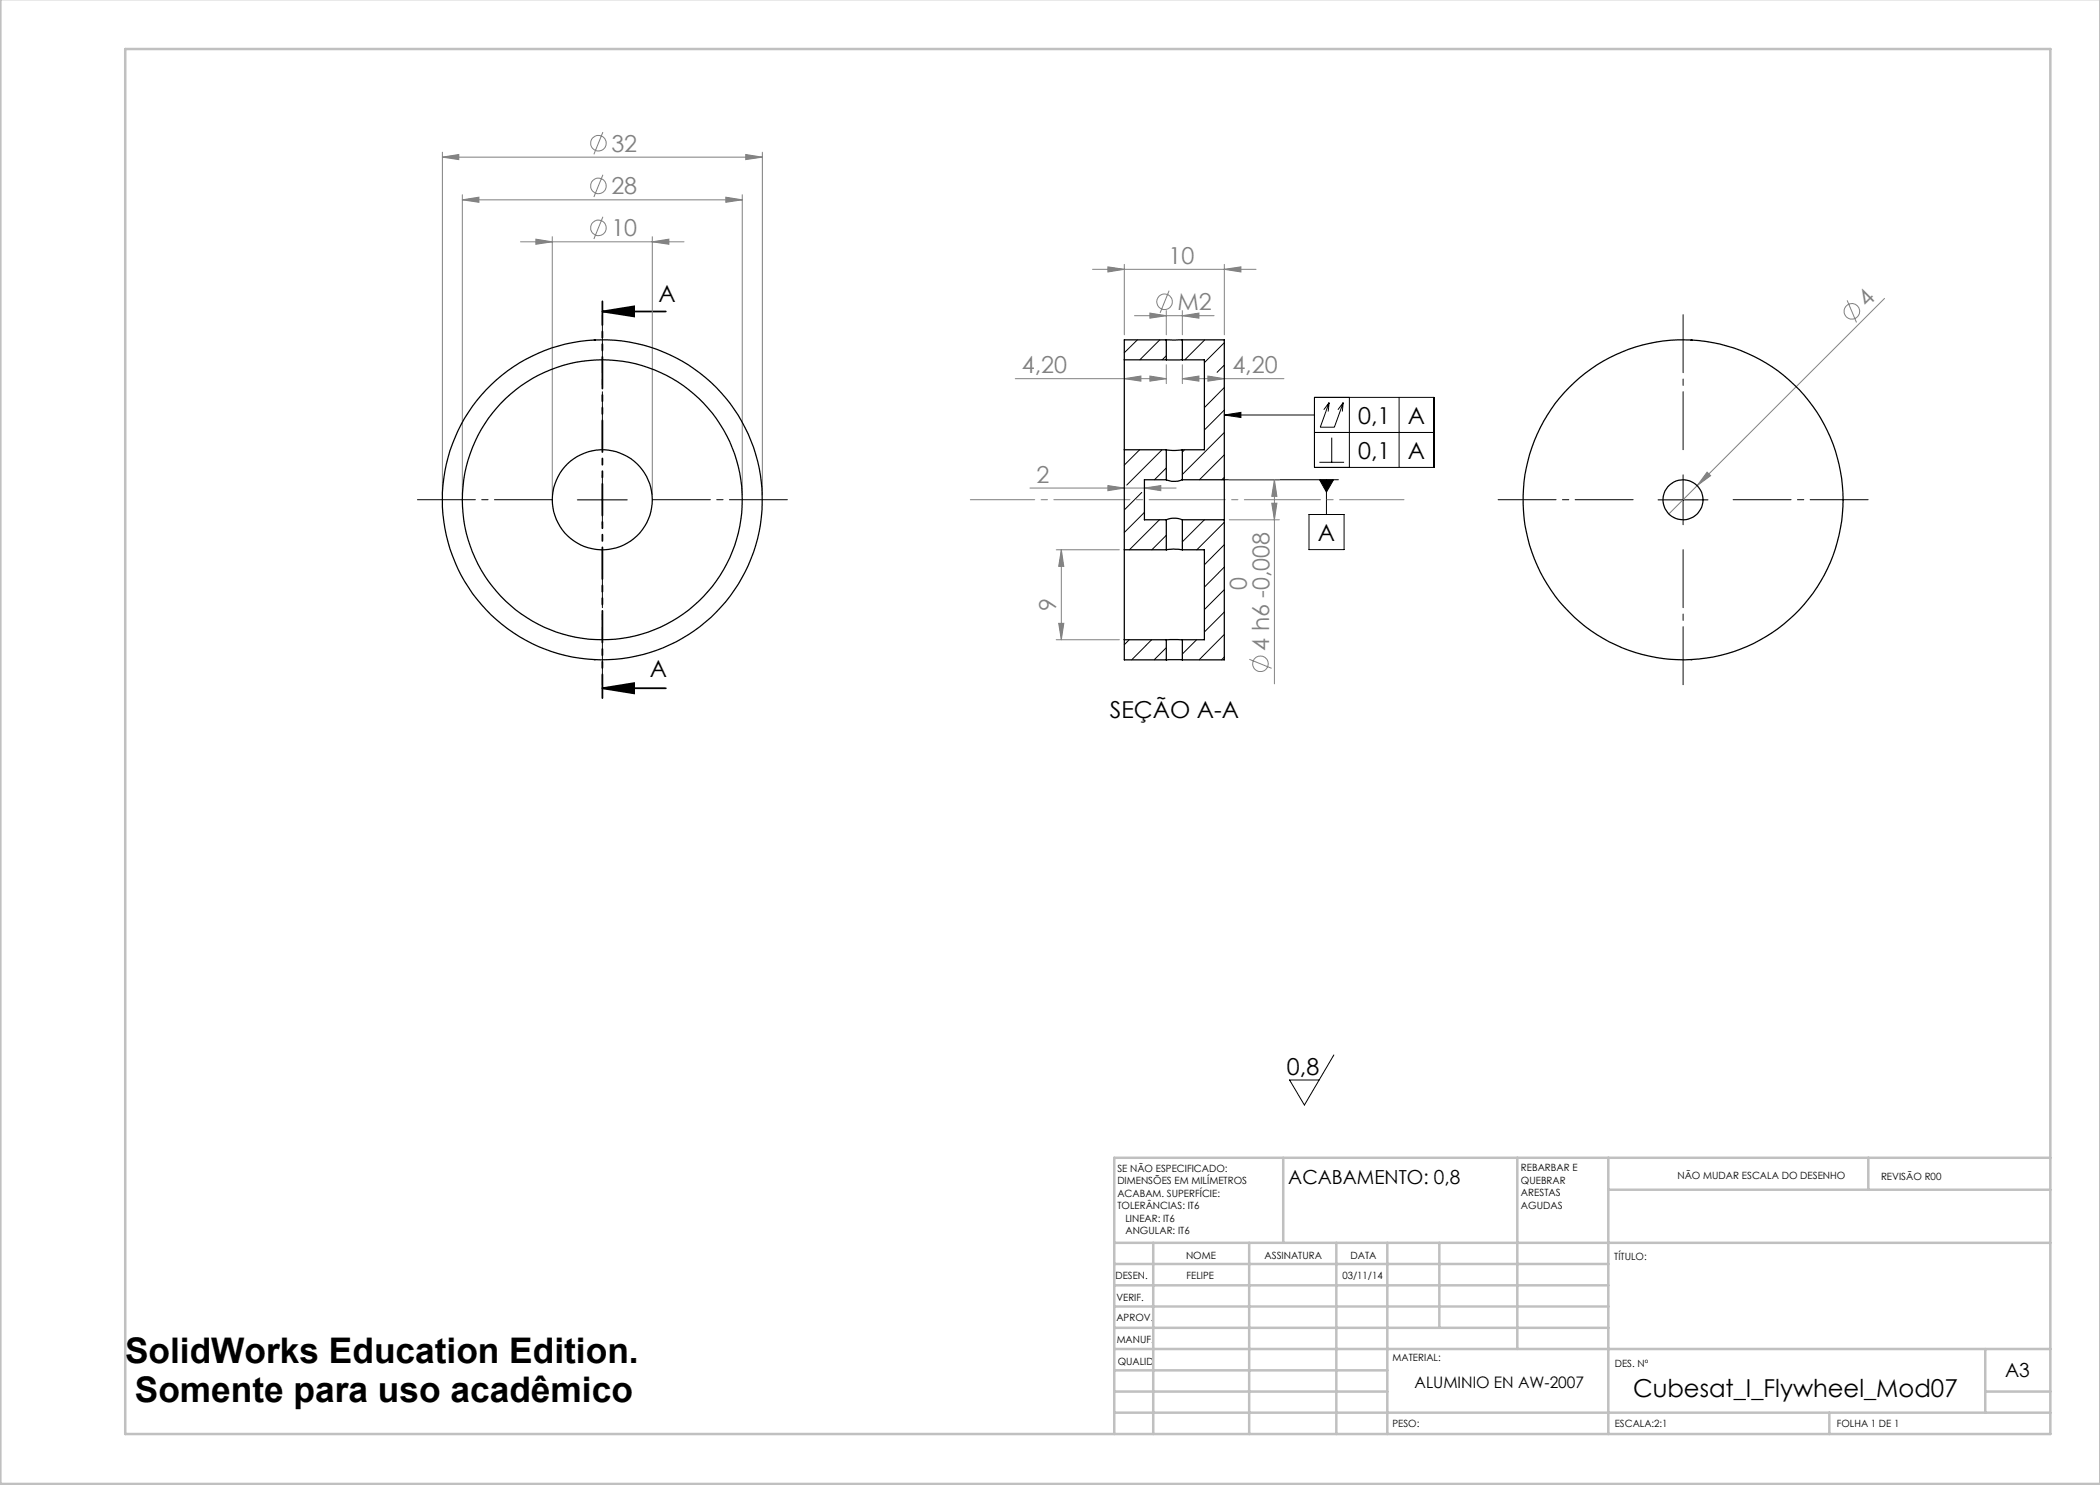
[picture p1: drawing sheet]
<svg xmlns="http://www.w3.org/2000/svg" width="420mm" height="297mm" viewBox="0 0 420 297" stroke-linecap="round" stroke-linejoin="round" font-family="sans-serif">
<g fill="none" stroke="#808080" stroke-width=".2">
<path d="M88.5 31.4l3.3-.5v1zM88.5 30.4v68.6M88.5 31.4h64M92.5 40l3.3-.6v1.1zM92.5 38.9v60.1M92.5 40h55.9M120.6 26.4l-1.8 4.5M120.6 35l-1.8 4.4M145.2 39.4l3.2 .6-3.2 .5zM148.4 38.9v60.1M149.2 30.9l3.3 .5-3.3 .5zM152.5 30.4v68.6"/>
<path d="M104.1 48.4h32.7M107.2 47.8l3.3 .6-3.3 .5zM110.5 47.3v51.7M120.6 43.4l-1.8 4.4M130.5 48.4l3.3-.6v1.1zM130.5 47.3v51.7M218.5 53.9h32.7M221.6 53.4l3.3 .5-3.3 .5zM224.9 52.9v14.1M233.8 58.1l-1.8 4.5M244.9 53.9l3.3-.5v1zM244.9 52.9v14.1"/>
<path d="M376.9 59.7l-43.1 43.1M203.1 75.7h30.2M224.9 75.7l3.3-.5v1zM226.9 63.1h15.9M230 75.2l3.3 .5-3.3 .5zM230 62.6l3.3 .5-3.3 .5zM233.3 73v3.7M233.3 62.1v4.9M236.5 75.7l3.3-.5v1zM236.5 75.7h20.3M236.5 73v3.7M236.5 63.1l3.3-.5v1z"/>
<path d="M236.5 62.1v4.9M241.6 75.2l3.3 .5-3.3 .5zM369.4 60.1l1.9 4.4M206 97.6h29.2M221.6 97.1l3.3 .5-3.3 .5zM228.9 97.6l3.3-.5v1zM245.9 96h10M254.9 96l.5 3.3h-1zM254.9 96v40.8M341.4 94.4l.7 .7-2.7 2zM211.2 110h12.7M212.3 110v17.9"/>
<path d="M212.3 110l.5 3.3h-1.1zM245.9 104h10M254.4 100.6h1l-.5 3.4zM211.2 127.9h12.7M211.7 124.7h1.1l-.5 3.2zM249.9 131.9l4.4 1.8"/>
<circle cx="119.7" cy="28.6" r="1.56"/>
<circle cx="119.7" cy="37.2" r="1.55"/>
<circle cx="119.7" cy="45.6" r="1.55"/>
<circle cx="232.9" cy="60.4" r="1.55"/>
<circle cx="370.4" cy="62.3" r="1.56"/>
<circle cx="252.1" cy="132.7" r="1.55"/>
</g>
<g fill="none" stroke="#000" stroke-width=".2">
<path d="M262.9 79.5h23.9v14h-23.9zM269.9 79.5v14M279.8 79.5v14M115.5 100h9.9M120.5 95v9.9M244.9 83l3.3-.5v1zM244.9 83h18M244.9 96h22.8M262.9 86.5h23.9M263.9 92.5h4.9M263.9 96h2.8l-1.4 2.4zM265.3 96v6.9"/>
<path d="M265.8 80.5l-1 1.4M265.8 80.5l-.2 1.8M265.8 80.5l-1.7 4.9h2.8l1.7-4.9M266.3 87.5v5M268.6 80.5l-1 1.4M268.6 80.5l-.1 1.8M331.6 100h10M336.6 95v9.9M261.8 102.9h7v7h-7zM266.8 211l-5.9 10-3-5h5.9"/>
</g>
<path d="M120.5 62.3h12.7M120.5 62.3l6.3-1v2zM120.5 137.7h12.7M120.5 137.7l6.3-1.1v2.1z" fill="none" stroke="#000" stroke-width=".35"/>
<path d="M110.5 99.9h-27M120.5 89.9v-27M130.5 99.9h27M326.6 99.9h-27M336.6 89.9v-27M346.6 99.9h27M120.5 109.9v27M336.6 109.9v27" fill="none" stroke="#000" stroke-width=".2" stroke-dasharray="15.2 1.3 1.3 1.3" stroke-dashoffset="3.6"/>
<path d="M120.5 60.3v79.3" fill="none" stroke="#000" stroke-width=".35" stroke-dasharray="6.3 1.3 1.3 1.3 1.3 1.3" stroke-dashoffset="1.6"/>
<path d="M280.8 99.9h-86.7" fill="none" stroke="#808080" stroke-width=".2" stroke-dasharray="15.2 1.3 1.3 1.3" stroke-dashoffset="2.3"/>
<g fill="none" stroke="#c0c0c0" stroke-width=".5">
<path d="M.1 -.1v296.9h419.9M25 9.8h385.1v277h-385.1zM256.6 231.6v17M303.5 231.6v38.2M321.7 231.6v55.2M321.7 237.9h88.4M373.7 231.6v6.3M410.1 231.6h-187.3v55.2M222.8 248.6h187.3M222.8 257.1h98.9M222.8 252.8h98.9M230.6 248.6v38.2"/>
<path d="M249.8 248.6v38.2M267.3 248.6v38.2M277.5 248.6v38.2M287.9 248.6v17M222.8 265.6h98.9M222.8 261.3h98.9M222.8 278.3h54.7M222.8 274.1h54.7M222.8 269.8h187.3M397.1 278.3h13M397.1 269.8v12.7M222.8 282.5h187.3"/>
<path d="M365.9 282.5v4.3"/>
</g>
<g fill="#000">
<path d="M120.5 62.3l6.3-1v2zM120.5 137.7l6.3-1.1v2.1z"/>
<path d="M244.9 83l3.3-.5v1zM263.9 96l1.4 2.4 1.4-2.4z"/>
</g>
<g fill="#808080">
<path d="M341.4 94.4l.7 .7-2.7 2z"/>
<path d="M228.9 97.6l3.3-.5v1zM221.6 97.1l3.3 .5-3.3 .5zM230 75.2l3.3 .5-3.3 .5zM224.9 75.7l3.3-.5v1z"/>
<path d="M88.5 31.4l3.3-.5v1zM149.2 30.9l3.3 .5-3.3 .5zM92.5 40l3.3-.6v1.1zM145.2 39.4l3.2 .6-3.2 .5zM107.2 47.8l3.3 .6-3.3 .5zM130.5 48.4l3.3-.6v1.1zM221.6 53.4l3.3 .5-3.3 .5zM244.9 53.9l3.3-.5v1zM236.5 75.7l3.3-.5v1zM241.6 75.2l3.3 .5-3.3 .5z"/>
<path d="M212.3 110l.5 3.3h-1.1zM211.7 124.7h1.1l-.5 3.2z"/>
<path d="M254.9 96l.5 3.3h-1zM254.4 100.6h1l-.5 3.4z"/>
<path d="M230 62.6l3.3 .5-3.3 .5zM236.5 63.1l3.3-.5v1z"/>
</g>
<g fill="none" stroke="#000" stroke-width=".25">
<path d="M118.9 68h.1M224.9 72v18M224.9 72h8.4M233.3 72h3.2M233.3 68h3.2M233.3 68v4M233.3 68h-8.4v4M236.5 68v4M236.5 72h4.4v18h-4.4M236.5 68h8.4v28M338.2 68h.1M224.9 90h8.4"/>
<path d="M224.9 90v20M233.3 96a4.1 4.1 0 0 0 3.2 0M233.3 90l1.2 .1 2-.1M233.3 96h-4.4v8h4.4M233.3 90v6M236.5 96h8.4M236.5 90v6M244.9 96v8M224.9 110v17.9M224.9 110h8.4M233.3 104a4.1 4.1 0 0 1 3.2 0M233.3 110l1.4-.2 1.8 .2"/>
<path d="M233.3 104v6M236.5 104h8.4M236.5 104v6M236.5 110h4.4v17.9h-4.4M244.9 104v28h-8.4M118.9 131.9h.1M224.9 127.9h8.4M224.9 127.9v4.1h8.4M233.3 127.9h3.2M233.3 132h3.2M233.3 127.9v4.1M236.5 127.9v4.1"/>
<path d="M338.2 131.9h.1"/>
<circle cx="120.5" cy="100" r="10"/>
<circle cx="120.5" cy="100" r="28"/>
<circle cx="120.5" cy="100" r="32"/>
<circle cx="336.6" cy="100" r="4"/>
<circle cx="336.6" cy="100" r="32"/>
</g>
<g fill="none" stroke="#000" stroke-width=".2">
<path d="M227.5 68l-2.6 2.6M232 68l-4 4M233.3 71.2l-.9 .8M240.9 77h.1M240.9 68l-3.9 4M244.9 68.5l-4 4M244.9 73l-1.5 1.5M244.9 77.5l-4 4M227.9 90l-3 3M228.4 98.5l-3.5 3.5M232.4 90l-7 7M233.3 93.6l-2.4 2.4"/>
<path d="M236.9 90l-.4 .4M244.9 82l-4 4M244.9 86.5l-8.4 8.4M244.9 91l-5 5M244.9 95.5l-.5 .5M228.9 102.5l-4 4M231.9 104l-6 6M233.3 107.1l-2.9 2.9M240.9 104l-4.4 4.4M244.9 104.5l-5.5 5.5M244.9 108.9l-4 4.1M244.9 113.4l-4 4"/>
<path d="M244.9 117.9l-4 4M225.8 127.9l-.9 1M230.3 127.9l-4 4.1M233.3 129.5l-2.5 2.5M239.3 127.9l-2.8 2.9M244.9 122.4l-4 4M244.9 126.9l-5.1 5.1M244.9 131.4l-.6 .6"/>
</g>
<g font-size="7.1">
<text x="25" y="272.6">SolidWorks Education Edition.</text>
<text x="27" y="280.3">Somente para uso acadêmico</text>
</g>
<text font-size="4.9" x="326.6" y="279.5">Cubesat_I_Flywheel_Mod07</text>
<g font-size="4.7" fill="#808080">
<text x="122.3" y="30.3">32</text>
<text x="122.3" y="38.9">28</text>
<text x="122.3" y="47.3">10</text>
<text x="233.7" y="52.8">10</text>
<text x="235.5" y="62">M2</text>
<text x="373.4" y="61.6" transform="rotate(-45 373.4 61.6)">4</text>
<text x="204.4" y="74.7">4,20</text>
<text x="246.5" y="74.7">4,20</text>
<text x="207.3" y="96.6">2</text>
<text x="249.3" y="118" transform="rotate(-90 249.3 118)">0</text>
<text x="211.3" y="122.2" transform="rotate(-90 211.3 122.2)">9</text>
<text x="253.8" y="130.2" transform="rotate(-90 253.8 130.2)">4 h6 -0,008</text>
</g>
<g font-size="4.7">
<text x="131.7" y="60.4">A</text>
<text x="271.6" y="84.7">0,1</text>
<text x="281.6" y="84.7">A</text>
<text x="271.6" y="91.7">0,1</text>
<text x="281.6" y="91.7">A</text>
<text x="263.6" y="108.2">A</text>
<text x="130" y="135.4">A</text>
<text x="221.9" y="143.6">SEÇÃO A-A</text>
<text x="257.4" y="215">0,8</text>
</g>
<g font-size="3.9">
<text x="257.7" y="236.8">ACABAMENTO: 0,8</text>
<text x="401" y="275.4">A3</text>
</g>
<text font-size="3.2" x="282.9" y="277.7">ALUMINIO EN AW-2007</text>
<g font-size="2">
<text x="223.5" y="234.4">SE NÃO ESPECIFICADO:</text>
<text x="223.5" y="236.9">DIMENSÕES EM MILÍMETROS</text>
<text x="223.5" y="239.4">ACABAM. SUPERFÍCIE:</text>
<text x="304.2" y="234.3">REBARBAR E</text>
<text x="304.2" y="236.8">QUEBRAR</text>
<text x="304.2" y="239.3">ARESTAS</text>
<text x="335.5" y="235.8">NÃO MUDAR ESCALA DO DESENHO</text>
<text x="376.2" y="236">REVISÃO R00</text>
<text x="223.5" y="241.9">TOLERÂNCIAS: IT6</text>
<text x="225.1" y="244.4">LINEAR: IT6</text>
<text x="304.2" y="241.8">AGUDAS</text>
<text x="225.1" y="246.9">ANGULAR: IT6</text>
<text x="237.2" y="251.8">NOME</text>
<text x="252.9" y="251.7">ASSINATURA</text>
<text x="270.1" y="251.7">DATA</text>
<text x="223.1" y="255.9">DESEN.</text>
<text x="237.3" y="255.9">FELIPE</text>
<text x="268.5" y="255.7">03/11/14</text>
<text x="322.8" y="252">TÍTULO:</text>
<text x="223.3" y="260.1">VERIF.</text>
<text x="223.3" y="264.2">APROV.</text>
<text x="223.3" y="268.6">MANUF.</text>
<text x="223.5" y="272.9">QUALID</text>
<text x="278.5" y="272.3">MATERIAL:</text>
<text x="323" y="273.4">DES. Nº</text>
<text x="278.5" y="285.3">PESO:</text>
<text x="323" y="285.4">ESCALA:2:1</text>
<text x="367.4" y="285.4">FOLHA 1 DE 1</text>
</g>
</svg>
